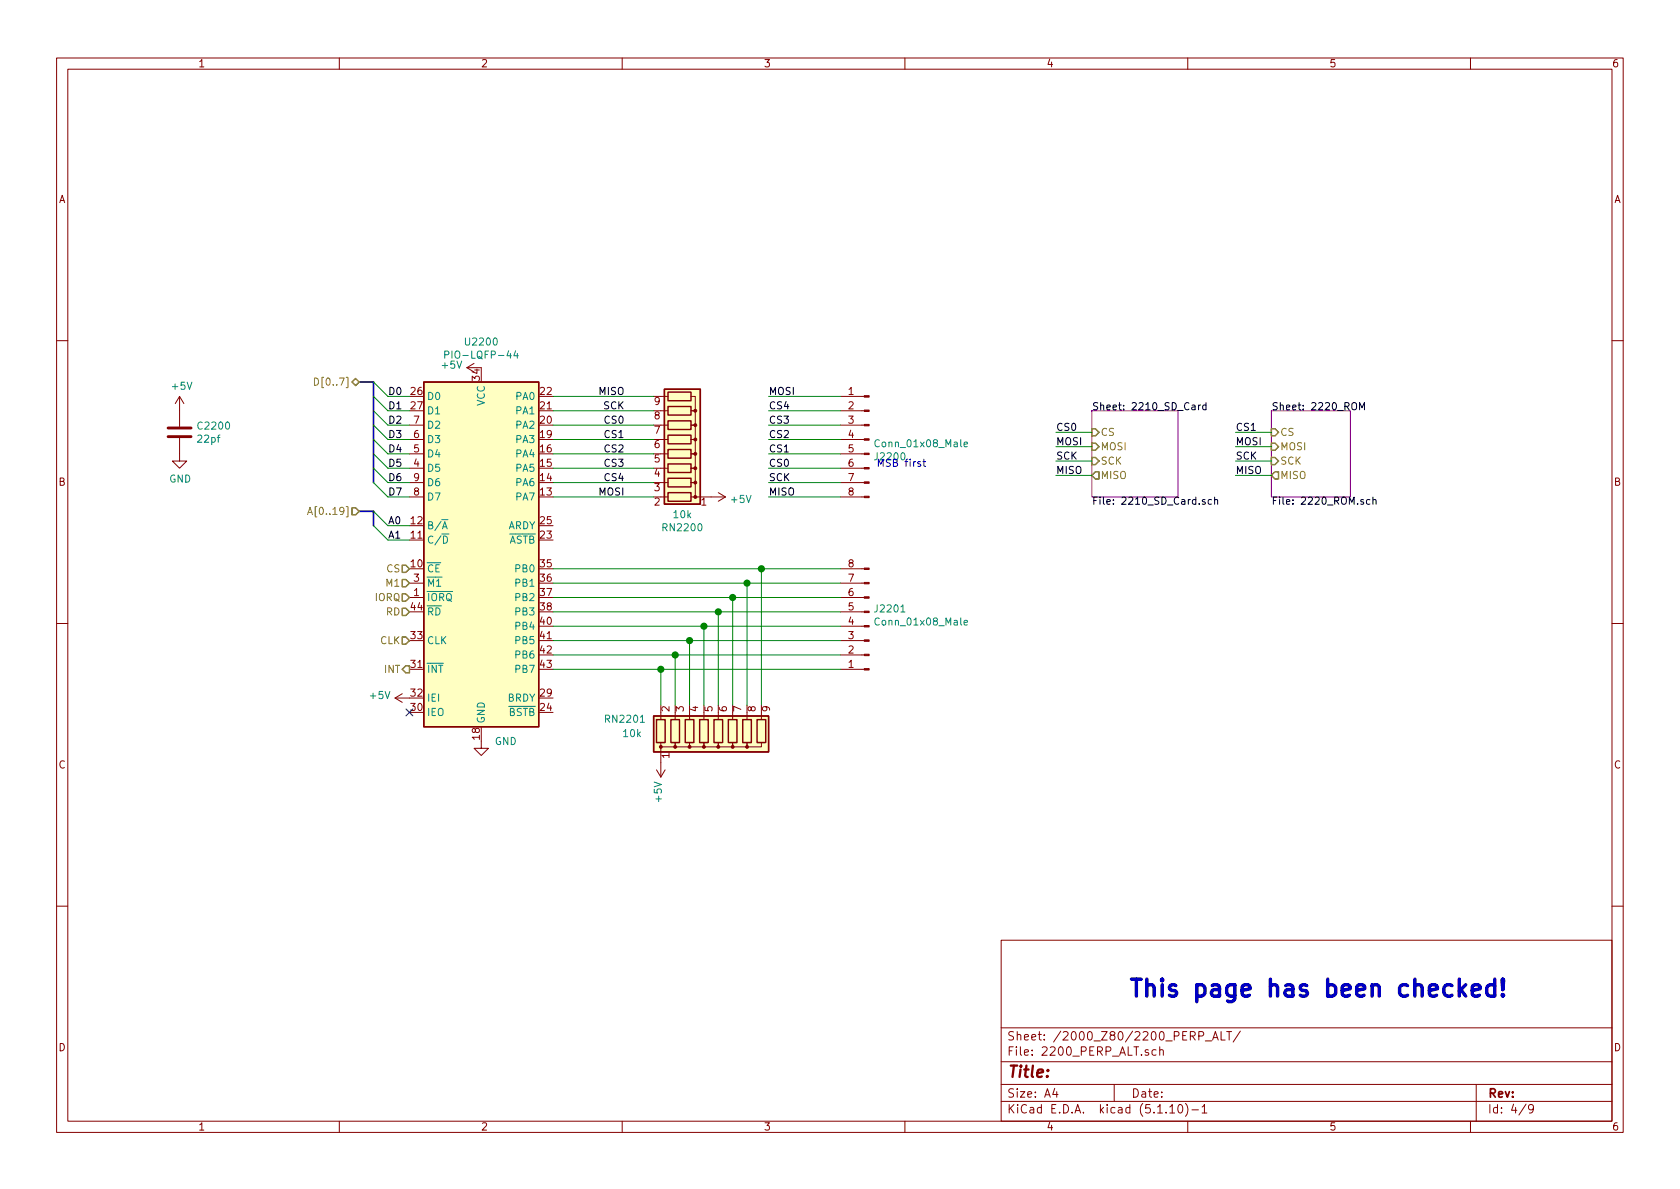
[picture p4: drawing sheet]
EESchema Schematic File Version 4
EELAYER 30 0
EELAYER END
$Descr A4 11693 8268
encoding utf-8
Sheet 4 9
Title ""
Date ""
Rev ""
Comp ""
Comment1 ""
Comment2 ""
Comment3 ""
Comment4 ""
$EndDescr
$Comp
L Zilog_Z80_Peripherals:PIO-LQFP-44 U2200
U 1 1
P 2950 2650
F 0 "U2200" H 3350 2931 50  0000 C CNN
F 1 "PIO-LQFP-44" H 3350 2840 50  0000 C CNN
F 2 "Package_QFP:LQFP-44_10x10mm_P0.8mm" H 3350 50  50  0001 C CNN
F 3 "https://www.zilog.com/appnotes_download.php?FromPage=DirectLink&dn=PS0180&ft=Product%20Specification%20(Data%20Sheet)%20%20&f=YUhSMGNEb3ZMM2QzZHk1NmFXeHZaeTVqYjIwdlpHOWpjeTk2T0RBdmNITXdNVGd3TG5Ca1pnPT0=" H 3300 -150 50  0001 C CNN
	1    2950 2650
	1    0    0    -1  
$EndComp
Wire Wire Line
	2850 2750 2700 2750
Wire Wire Line
	2850 2850 2700 2850
Wire Wire Line
	2850 2950 2700 2950
Wire Wire Line
	2850 3050 2700 3050
Wire Wire Line
	2850 3150 2700 3150
Wire Wire Line
	2850 3250 2700 3250
Wire Wire Line
	2850 3350 2700 3350
Wire Wire Line
	2850 3450 2700 3450
Entry Wire Line
	2600 2650 2700 2750
Entry Wire Line
	2600 2750 2700 2850
Entry Wire Line
	2600 2850 2700 2950
Entry Wire Line
	2600 2950 2700 3050
Entry Wire Line
	2600 3050 2700 3150
Entry Wire Line
	2600 3150 2700 3250
Entry Wire Line
	2600 3250 2700 3350
Entry Wire Line
	2600 3350 2700 3450
Wire Bus Line
	2600 2650 2500 2650
Text HLabel 2500 2650 0    50   BiDi ~ 0
D[0..7]
Text Label 4350 2750 2    50   ~ 0
MISO
Text Label 4350 2850 2    50   ~ 0
SCK
Text Label 4350 3450 2    50   ~ 0
MOSI
$Comp
L Connector:Conn_01x08_Male J2200
U 1 1
P 6050 3050
F 0 "J2200" H 6022 2932 50  0000 R CNN
F 1 "Conn_01x08_Male" H 6022 3023 50  0000 R CNN
F 2 "Connector_PinHeader_2.54mm:PinHeader_1x08_P2.54mm_Vertical" H 6050 3050 50  0001 C CNN
F 3 "~" H 6050 3050 50  0001 C CNN
	1    6050 3050
	-1   0    0    -1  
$EndComp
Text HLabel 2850 4250 0    50   Input ~ 0
RD
Text HLabel 2850 4450 0    50   Input ~ 0
CLK
Text HLabel 2850 3950 0    50   Input ~ 0
CS
Text HLabel 2850 4050 0    50   Input ~ 0
M1
Text HLabel 2850 4150 0    50   Input ~ 0
IORQ
Wire Wire Line
	2850 3650 2700 3650
Wire Wire Line
	2850 3750 2700 3750
Entry Wire Line
	2600 3550 2700 3650
Entry Wire Line
	2600 3650 2700 3750
Wire Bus Line
	2600 3550 2500 3550
Text HLabel 2500 3550 0    50   Input ~ 0
A[0..19]
Wire Bus Line
	2600 3550 2600 3650
$Comp
L power:+5V #PWR0107
U 1 1
P 2850 4850
F 0 "#PWR0107" H 2850 4700 50  0001 C CNN
F 1 "+5V" V 2865 4978 50  0000 L CNN
F 2 "" H 2850 4850 50  0001 C CNN
F 3 "" H 2850 4850 50  0001 C CNN
	1    2850 4850
	0    -1   -1   0   
$EndComp
NoConn ~ 2850 4950
$Comp
L power:+5V #PWR0110
U 1 1
P 3350 2550
F 0 "#PWR0110" H 3350 2400 50  0001 C CNN
F 1 "+5V" V 3365 2678 50  0000 L CNN
F 2 "" H 3350 2550 50  0001 C CNN
F 3 "" H 3350 2550 50  0001 C CNN
	1    3350 2550
	0    -1   -1   0   
$EndComp
$Comp
L power:GND #PWR0111
U 1 1
P 3350 5150
F 0 "#PWR0111" H 3350 4900 50  0001 C CNN
F 1 "GND" H 3600 5150 50  0000 R CNN
F 2 "" H 3350 5150 50  0001 C CNN
F 3 "" H 3350 5150 50  0001 C CNN
	1    3350 5150
	1    0    0    -1  
$EndComp
Text Notes 6100 3250 0    50   ~ 0
MSB first
Text HLabel 2850 4650 0    50   Output ~ 0
INT
Text Label 2700 2750 0    50   ~ 0
D0
Text Label 2700 2850 0    50   ~ 0
D1
Text Label 2700 2950 0    50   ~ 0
D2
Text Label 2700 3050 0    50   ~ 0
D3
Text Label 2700 3150 0    50   ~ 0
D4
Text Label 2700 3250 0    50   ~ 0
D5
Text Label 2700 3350 0    50   ~ 0
D6
Text Label 2700 3450 0    50   ~ 0
D7
Text Label 2700 3650 0    50   ~ 0
A0
Text Label 2700 3750 0    50   ~ 0
A1
Text Label 5350 3450 0    50   ~ 0
MISO
Wire Wire Line
	5350 3450 5850 3450
Text Label 5350 2750 0    50   ~ 0
MOSI
Wire Wire Line
	5350 3250 5850 3250
Wire Wire Line
	5350 3350 5850 3350
Text Label 5350 3350 0    50   ~ 0
SCK
Text Label 4350 2950 2    50   ~ 0
CS0
Text Label 4350 3250 2    50   ~ 0
CS3
Text Label 4350 3150 2    50   ~ 0
CS2
Text Label 4350 3350 2    50   ~ 0
CS4
Wire Wire Line
	5850 3150 5350 3150
Wire Wire Line
	5850 3050 5350 3050
Wire Wire Line
	5850 2950 5350 2950
Wire Wire Line
	5850 2850 5350 2850
Wire Wire Line
	5850 2750 5350 2750
Text Label 5350 3250 0    50   ~ 0
CS0
Text Label 5350 3150 0    50   ~ 0
CS1
Text Label 5350 2950 0    50   ~ 0
CS3
Text Label 5350 3050 0    50   ~ 0
CS2
Text Label 5350 2850 0    50   ~ 0
CS4
Text Label 4350 3050 2    50   ~ 0
CS1
$Comp
L Device:R_Network08 RN2200
U 1 1
P 4750 3050
F 0 "RN2200" V 4133 3050 50  0000 C CNN
F 1 "10k" V 4224 3050 50  0000 C CNN
F 2 "Resistor_THT:R_Array_SIP9" V 5225 3050 50  0001 C CNN
F 3 "http://www.vishay.com/docs/31509/csc.pdf" H 4750 3050 50  0001 C CNN
	1    4750 3050
	0    1    -1   0   
$EndComp
Wire Wire Line
	3850 2750 4550 2750
Wire Wire Line
	3850 2850 4550 2850
Wire Wire Line
	3850 2950 4550 2950
Wire Wire Line
	3850 3050 4550 3050
Wire Wire Line
	3850 3150 4550 3150
Wire Wire Line
	3850 3250 4550 3250
Wire Wire Line
	3850 3350 4550 3350
Wire Wire Line
	3850 3450 4550 3450
$Comp
L power:+5V #PWR0128
U 1 1
P 4950 3450
F 0 "#PWR0128" H 4950 3300 50  0001 C CNN
F 1 "+5V" V 4965 3578 50  0000 L CNN
F 2 "" H 4950 3450 50  0001 C CNN
F 3 "" H 4950 3450 50  0001 C CNN
	1    4950 3450
	0    1    1    0   
$EndComp
$Comp
L Device:R_Network08 RN2201
U 1 1
P 5000 5100
F 0 "RN2201" H 4350 5000 50  0000 C CNN
F 1 "10k" H 4400 5100 50  0000 C CNN
F 2 "Resistor_THT:R_Array_SIP9" V 5475 5100 50  0001 C CNN
F 3 "http://www.vishay.com/docs/31509/csc.pdf" H 5000 5100 50  0001 C CNN
	1    5000 5100
	1    0    0    1   
$EndComp
$Comp
L power:+5V #PWR0129
U 1 1
P 4600 5300
F 0 "#PWR0129" H 4600 5150 50  0001 C CNN
F 1 "+5V" V 4615 5428 50  0000 L CNN
F 2 "" H 4600 5300 50  0001 C CNN
F 3 "" H 4600 5300 50  0001 C CNN
	1    4600 5300
	-1   0    0    1   
$EndComp
$Sheet
S 7600 2850 600  600 
U 62590ED9
F0 "2210_SD_Card" 50
F1 "2210_SD_Card.sch" 50
F2 "CS" I L 7600 3000 50 
F3 "MOSI" I L 7600 3100 50 
F4 "SCK" I L 7600 3200 50 
F5 "MISO" O L 7600 3300 50 
$EndSheet
Wire Wire Line
	7600 3100 7350 3100
Wire Wire Line
	7600 3200 7350 3200
Text Label 7350 3100 0    50   ~ 0
MOSI
Text Label 7350 3200 0    50   ~ 0
SCK
Text Label 7350 3300 0    50   ~ 0
MISO
Wire Wire Line
	7600 3300 7350 3300
Text Label 7350 3000 0    50   ~ 0
CS0
Wire Wire Line
	7350 3000 7600 3000
$Sheet
S 8850 2850 550  600 
U 62602013
F0 "2220_ROM" 50
F1 "2220_ROM.sch" 50
F2 "CS" I L 8850 3000 50 
F3 "MOSI" I L 8850 3100 50 
F4 "MISO" O L 8850 3300 50 
F5 "SCK" I L 8850 3200 50 
$EndSheet
Text Notes 7850 6950 0    118  ~ 24
This page has been checked!
Wire Wire Line
	8850 3100 8600 3100
Wire Wire Line
	8850 3200 8600 3200
Text Label 8600 3100 0    50   ~ 0
MOSI
Text Label 8600 3200 0    50   ~ 0
SCK
Text Label 8600 3300 0    50   ~ 0
MISO
Wire Wire Line
	8850 3300 8600 3300
Text Label 8600 3000 0    50   ~ 0
CS1
Wire Wire Line
	8600 3000 8850 3000
$Comp
L Connector:Conn_01x08_Male J2201
U 1 1
P 6050 4350
F 0 "J2201" H 6022 4232 50  0000 R CNN
F 1 "Conn_01x08_Male" H 6022 4323 50  0000 R CNN
F 2 "Connector_PinHeader_2.54mm:PinHeader_1x08_P2.54mm_Vertical" H 6050 4350 50  0001 C CNN
F 3 "~" H 6050 4350 50  0001 C CNN
	1    6050 4350
	-1   0    0    1   
$EndComp
Wire Wire Line
	3850 4650 4600 4650
Wire Wire Line
	4600 4900 4600 4650
Connection ~ 4600 4650
Wire Wire Line
	4600 4650 5850 4650
Wire Wire Line
	3850 4550 4700 4550
Wire Wire Line
	3850 4450 4800 4450
Wire Wire Line
	4700 4900 4700 4550
Connection ~ 4700 4550
Wire Wire Line
	4700 4550 5850 4550
Wire Wire Line
	4800 4900 4800 4450
Connection ~ 4800 4450
Wire Wire Line
	4800 4450 5850 4450
Wire Wire Line
	3850 4350 4900 4350
Wire Wire Line
	3850 4250 5000 4250
Wire Wire Line
	3850 4150 5100 4150
Wire Wire Line
	3850 4050 5200 4050
Wire Wire Line
	3850 3950 5300 3950
Wire Wire Line
	4900 4900 4900 4350
Connection ~ 4900 4350
Wire Wire Line
	5100 4900 5100 4150
Connection ~ 5100 4150
Wire Wire Line
	5100 4150 5850 4150
Connection ~ 5000 4250
Wire Wire Line
	5000 4250 5850 4250
Wire Wire Line
	5000 4250 5000 4900
Wire Wire Line
	4900 4350 5850 4350
Wire Wire Line
	5200 4900 5200 4050
Connection ~ 5200 4050
Wire Wire Line
	5200 4050 5850 4050
Wire Wire Line
	5300 4900 5300 3950
Connection ~ 5300 3950
Wire Wire Line
	5300 3950 5850 3950
$Comp
L Device:C C?
U 1 1
P 1250 3000
AR Path="/6195D2C9/6260F3EE" Ref="C?"  Part="1" 
AR Path="/6191B6A2/61F28B7D/6260F3EE" Ref="C2200"  Part="1" 
F 0 "C2200" H 1365 3046 50  0000 L CNN
F 1 "22pf" H 1365 2955 50  0000 L CNN
F 2 "Capacitor_THT:C_Rect_L4.0mm_W2.5mm_P2.50mm" H 1288 2850 50  0001 C CNN
F 3 "~" H 1250 3000 50  0001 C CNN
	1    1250 3000
	1    0    0    -1  
$EndComp
$Comp
L power:GND #PWR?
U 1 1
P 1250 3150
AR Path="/6260F3F4" Ref="#PWR?"  Part="1" 
AR Path="/62497D60/6260F3F4" Ref="#PWR?"  Part="1" 
AR Path="/61D852D7/6260F3F4" Ref="#PWR?"  Part="1" 
AR Path="/6195D2C9/6260F3F4" Ref="#PWR?"  Part="1" 
AR Path="/6191B6A2/61F28B7D/6260F3F4" Ref="#PWR0147"  Part="1" 
F 0 "#PWR0147" H 1250 2900 50  0001 C CNN
F 1 "GND" H 1255 2977 50  0000 C CNN
F 2 "" H 1250 3150 50  0001 C CNN
F 3 "" H 1250 3150 50  0001 C CNN
	1    1250 3150
	1    0    0    -1  
$EndComp
$Comp
L power:+5V #PWR?
U 1 1
P 1250 2850
AR Path="/6195D2C9/6260F3FA" Ref="#PWR?"  Part="1" 
AR Path="/6191B6A2/61F28B7D/6260F3FA" Ref="#PWR0148"  Part="1" 
F 0 "#PWR0148" H 1250 2700 50  0001 C CNN
F 1 "+5V" H 1265 3023 50  0000 C CNN
F 2 "" H 1250 2850 50  0001 C CNN
F 3 "" H 1250 2850 50  0001 C CNN
	1    1250 2850
	1    0    0    -1  
$EndComp
Wire Bus Line
	2600 2650 2600 3350
$EndSCHEMATC
